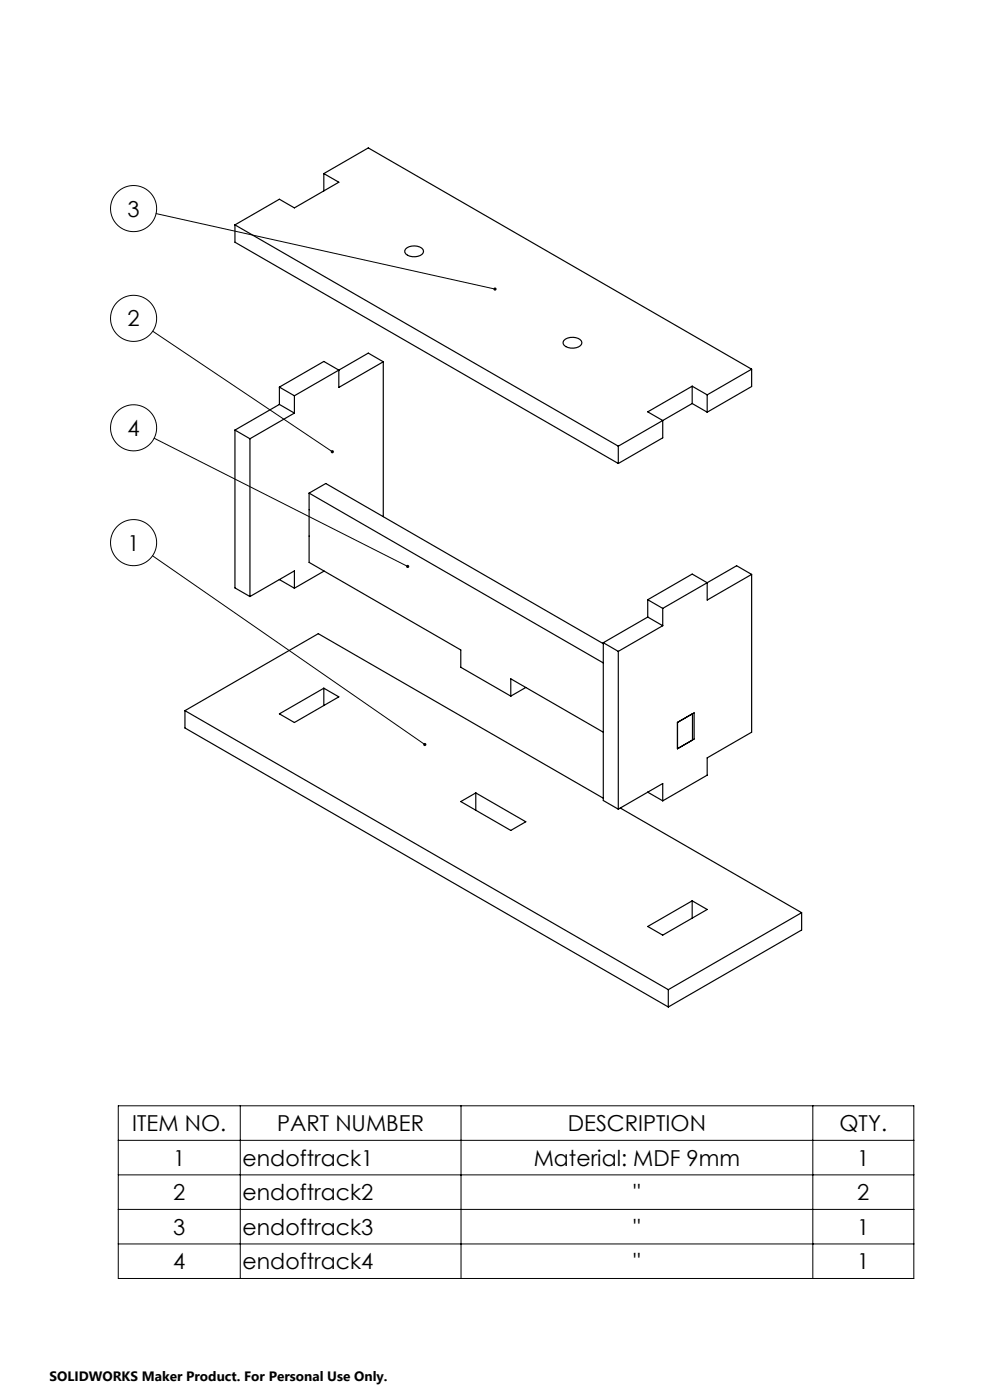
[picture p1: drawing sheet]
<svg xmlns="http://www.w3.org/2000/svg" width="210mm" height="297mm" viewBox="0 0 210 297" stroke-linecap="round" stroke-linejoin="round" font-family="sans-serif">
<g fill="none" stroke="#000" stroke-width=".25">
<path d="M68.7 36.8l3.2 1.9-9.5 5.4-3.1-1.8-9.5 5.4M68.7 36.8l9.4-5.4 81.3 46.9M68.7 36.8v3.7M49.8 47.7v3.7l81.4 46.9M49.8 47.7l81.4 47M86 52.9a2.73 2.73 0 0 1 3.7 0 .89 .89 0 0 1-.6 1.3 2.66 2.66 0 0 1-3.2-.7zM81.3 76.7l-3.2-1.8-15.7 9.1M81.3 76.7l-9.4 5.5v-3.7l-3.2-1.8-9.4 5.4M81.3 76.7v32.9M119.6 72.2a2.73 2.73 0 0 1 3.7 .1 .89 .89 0 0 1-.6 1.3 2.66 2.66 0 0 1-3.2-.7zM159.4 78.3l-9.4 5.5M159.4 78.3v3.7l-9.4 5.4"/>
<path d="M49.8 91.2v33.5l3.2 1.9M49.8 91.2l3.2 1.9M53 93.1v33.5M59.3 85.8l3.1 1.8M59.3 85.8l-9.5 5.4M59.3 82.1l3.1 1.9M59.3 82.1v3.7M62.4 87.6l-9.4 5.5M62.4 84v3.6M131.2 94.7v3.6M140.6 89.2l-9.4 5.5M140.6 89.2v3.7l-9.4 5.4"/>
<path d="M146.8 81.9l-9.4 5.5 3.2 1.8M146.8 85.6l-6.2 3.6M146.8 81.9l3.2 1.9M146.8 81.9v3.7M146.8 85.6l3.2 1.8M150 83.8v3.6M65.6 104.6v14.7l32.1 18.6v3.7l10.6 6.1M65.6 104.6l62.4 36M65.6 104.6l3.5-2 58.9 34M59.3 122.9v.1M59.3 123l3.1 1.8M62.4 124.8v-3.7l-9.4 5.5"/>
<path d="M68.8 121.1l-6.4 3.7M128 136.3l3.2 1.9M128 136.3v33.5l3.2 1.9M131.2 138.2v33.5M137.4 130.9l-9.4 5.4M137.4 130.9l3.2 1.8M137.4 127.2l3.2 1.9M137.4 127.2v3.7M140.6 129.1v3.6M140.6 132.7l-9.4 5.5M159.4 121.9l-9.4 5.4v-3.7l-3.2-1.8-9.4 5.4M159.4 121.9v33.4l-9.4 5.5v3.7l-9.4 5.4"/>
<path d="M159.4 121.9l-3.1-1.9-15.7 9.1M39.2 150.8v3.6l102.6 59.2M39.2 150.8l102.6 59.2M39.2 150.8l28.3-16.4 60.5 34.9M59.3 151.4l9.4-5.4 3.2 1.8-9.5 5.5zM68.7 146v3.7M108.3 147.7v-3.7l19.7 11.3M111.5 145.8l-3.2 1.9M143.7 153.3l3.5-2.1v5.6l-3.5 2zM146.9 151.4v5.6M97.7 170l3.2-1.8 10.6 6.1-3.2 1.9zM100.9 168.2v3.7"/>
<path d="M131.6 171.4l38.4 22.2M137.4 168.1h.1M137.4 168.1l3.2 1.8M140.6 169.9v-3.7l-9.4 5.5M137.4 196.5l9.4-5.4 3.2 1.8-9.4 5.5zM146.8 191.1v3.7M170 193.6l-28.2 16.4M170 193.6v3.7l-28.2 16.3M141.8 210v3.6"/>
</g>
<g fill="none" stroke="#000" stroke-width=".21">
<path d="M33.1 45.3l71.9 16M32.4 70.3l38.1 25.5M32.7 93l53.8 27.2M32.4 117.9l57.7 40M25.1 234.6h168.7v36.6h-168.7zM51 234.6v36.6M97.8 234.6v36.6M172.4 234.6v36.6M25.1 241.9h168.7M25.1 249.2h168.7M25.1 256.6h168.7M25.1 263.9h168.7"/>
<circle cx="28.3" cy="44.2" r="4.9"/>
<circle cx="28.3" cy="67.5" r="4.9"/>
<circle cx="28.3" cy="90.8" r="4.9"/>
<circle cx="28.3" cy="115.1" r="4.9"/>
</g>
<path d="M104.8 61.1l-.1 .2 .1 .3 .5-.1v-.1l-.3-.1 .3 .1-.1-.3zM70.2 95.6v.2l.1 .3 .5-.1-.3-.2 .3 .2-.1-.4zM86.3 119.9l-.2 .3 .2 .2h.4l-.2-.2 .3 .1-.1-.4zM89.9 157.7v.5h.4l-.2-.3 .3 .2v-.4l-.2-.1z" fill="#000"/>
<g font-size="4.7">
<text x="27" y="46">3</text>
<text x="27" y="69.3">2</text>
<text x="27" y="92.5">4</text>
<text x="27" y="116.8">1</text>
<text x="28.1" y="239.9">ITEM NO.</text>
<text x="58.8" y="239.9">PART NUMBER</text>
<text x="120.5" y="239.9">DESCRIPTION</text>
<text x="178.1" y="239.9">QTY.</text>
<text x="36.7" y="247.3">1</text>
<text x="51.5" y="247.3">endoftrack1</text>
<text x="113.2" y="247.3">Material: MDF 9mm</text>
<text x="181.8" y="247.3">1</text>
<text x="36.7" y="254.6">2</text>
<text x="51.5" y="254.6">endoftrack2</text>
<text x="134.4" y="254.6">&quot;</text>
<text x="181.8" y="254.6">2</text>
<text x="36.7" y="261.9">3</text>
<text x="51.5" y="261.9">endoftrack3</text>
<text x="134.4" y="261.9">&quot;</text>
<text x="181.8" y="261.9">1</text>
<text x="36.7" y="269.2">4</text>
<text x="51.5" y="269.2">endoftrack4</text>
<text x="134.4" y="269.2">&quot;</text>
<text x="181.8" y="269.2">1</text>
</g>
<text font-size="2.9" x="10.5" y="292.9">SOLIDWORKS Maker Product. For Personal Use Only.</text>
</svg>
